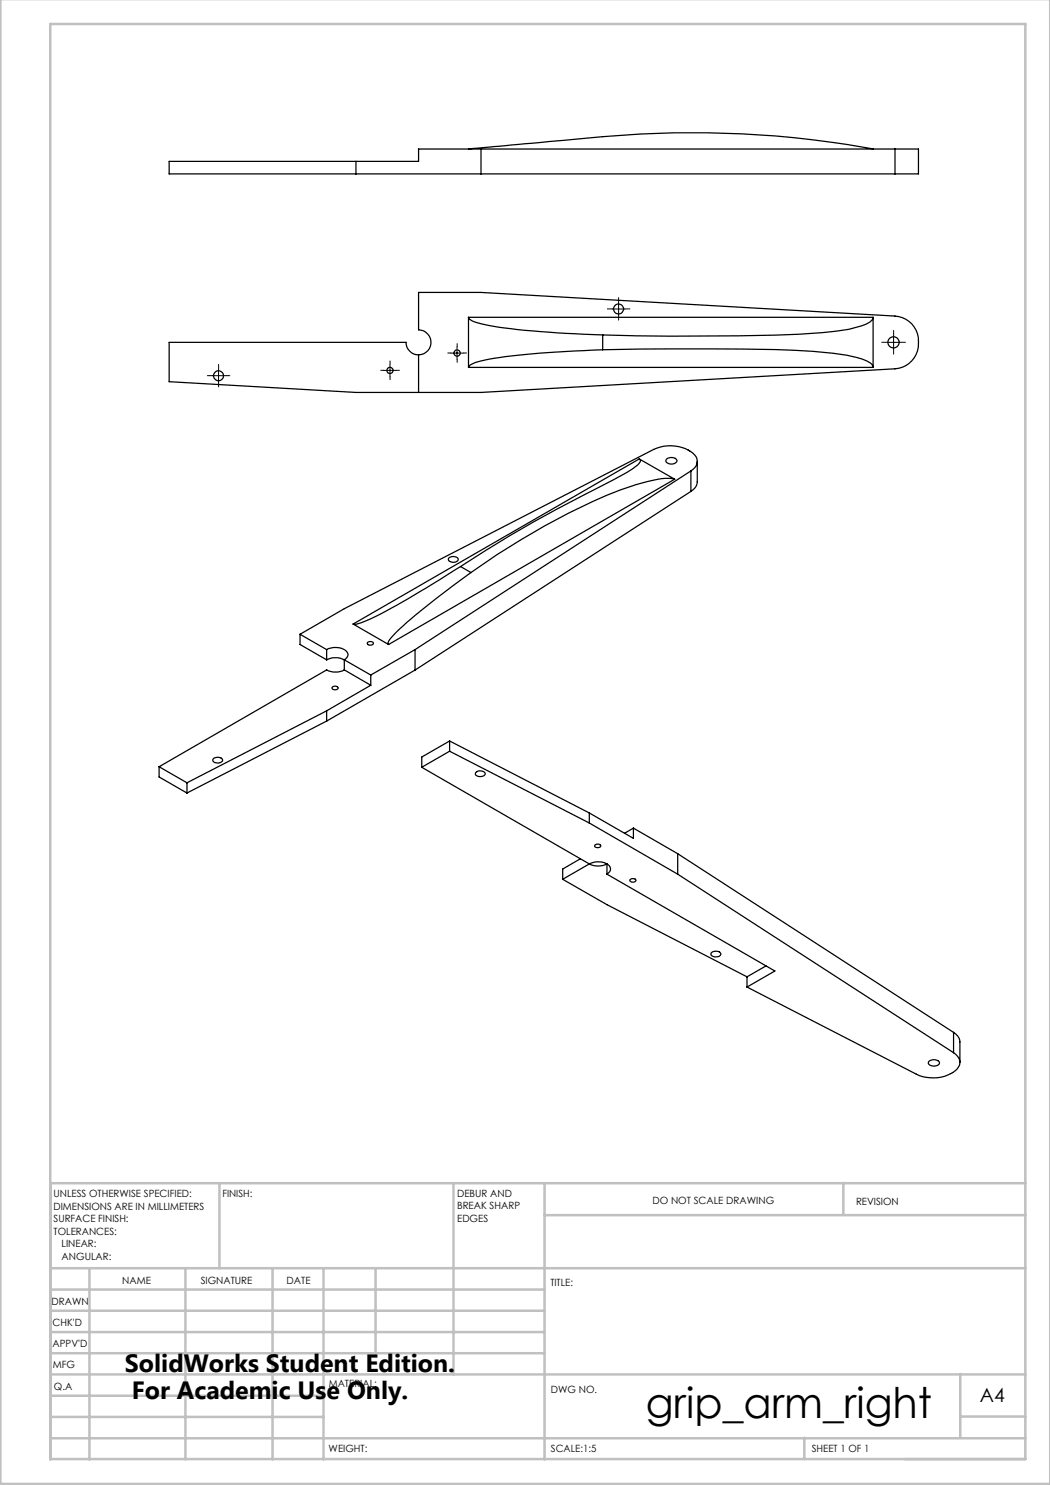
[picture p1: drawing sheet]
<svg xmlns="http://www.w3.org/2000/svg" width="210mm" height="297mm" viewBox="0 0 210 297" stroke-linecap="round" stroke-linejoin="round" font-family="sans-serif">
<g fill="none" stroke="#000" stroke-width=".2" stroke-dasharray="15.2 1.3 1.3 1.3">
<path d="M42.5 75.1h-1M43.7 73.9v-1M43.7 76.4v1M45 75.1h1M76.8 74.1h-.7M78 72.8v-.6M78 75.3v.6M79.3 74.1h.6M90.2 70.6h-.6M91.4 69.3v-.6M91.4 71.8v.7M92.7 70.6h.6"/>
<path d="M122.5 61.8h-1M123.7 60.5v-1M123.7 63v1M125 61.8h1M177.5 68.5h-1.2M178.7 67.2v-1.1M178.7 69.7v1.1M180 68.5h1.1"/>
</g>
<path d="M42.4 75.1h2.5M43.7 73.9v2.5M76.7 74.1h2.5M78 72.8v2.5M90.2 70.6h2.5M91.4 69.4v2.5M122.4 61.8h2.6M123.7 60.5v2.5M177.4 68.5h2.6M178.7 67.2v2.5" fill="none" stroke="#000" stroke-width=".2"/>
<g fill="none" stroke="#c0c0c0" stroke-width=".5">
<path d="M.1 -.1v296.9h209.9v-296.9M10.1 4.8h195v287h-195zM43.9 236.6v17M90.7 236.6v38.3M108.9 236.6v55.3M168.7 236.6v6.3M205.1 236.6h-195v55.3M10.1 253.6h195M10.1 257.9h98.8M17.9 253.6v38.3M37.1 253.6v38.3M54.5 253.6v38.3"/>
<path d="M64.7 253.6v38.3M75.1 253.6v17M108.9 243h96.2M10.1 270.6h98.8M10.1 266.4h98.8M10.1 262.1h98.8M10.1 279.1h54.6M10.1 274.9h195M192.1 274.8v12.7M10.1 287.7h195M10.1 283.4h54.6M160.9 287.5v4.3"/>
<path d="M192.1 283.3h13"/>
</g>
<g fill="none" stroke="#000" stroke-width=".25">
<path d="M71.2 32.3v2.5M93.7 29.8l15.9-1.5a468.8 468.8 0 0 1 25.2-1.7 189.7 189.7 0 0 1 39.8 3.2M96.2 29.8v5M179 29.8h4.7v5h-4.7M179 29.8h-95.3v2.5h-49.9v2.5h145.2M179 29.8v5M33.8 68.5h47.4a2.49 2.49 0 0 0 2.5 2.5 2.49 2.49 0 0 0 2.5-2.5 2.49 2.49 0 0 0-2.5-2.5v-7.5h12.5l82.8 4.7a5.2 5.2 0 0 1 4.7 6.3 5.1 5.1 0 0 1-4.7 4.3l-82.8 4.7h-25l-37.4-2.2zM83.7 71v7.5M93.7 63.5a2.44 2.44 0 0 0 1.9 1.1 103.8 103.8 0 0 0 19.3 2.1l5.6 .3M93.7 63.5h80.9M93.7 73.5h80.9M93.7 63.5v10"/>
<path d="M120.5 70l21.1-.2a232.8 232.8 0 0 1 25.1 .9 18.8 18.8 0 0 1 7.4 1.9l.3 .3 .2 .6M120.5 70a163.6 163.6 0 0 0-23.5 2l-2.5 .7a1.05 1.05 0 0 0-.8 .8M120.5 67v3M174.6 63.5a1.81 1.81 0 0 1-1.4 1.3 27.1 27.1 0 0 1-8.7 1.7 495.9 495.9 0 0 1-44 .5M174.6 63.5v10M127.8 91.8l.3 .2a2.56 2.56 0 0 1-1.6 1.8l-6.7 3.7a257.5 257.5 0 0 0-27.7 15.8M127.8 91.8l7.1 4M127.8 91.8l-57.2 33M133.3 91.9a1.44 1.44 0 0 1 2.1 .2 1.26 1.26 0 0 1-2.2 .1zM134.9 95.8l-.9-.1a27.6 27.6 0 0 0-9.9 2.3 136.4 136.4 0 0 0-29.9 16.5M134.9 95.8l-57.2 33.1M138.2 94.2a2.12 2.12 0 0 0 1.3-2 2.12 2.12 0 0 0-1.5-2 7.8 7.8 0 0 0-7.3-.3l-61.8 31.8-8.9 5.2"/>
<path d="M138.2 94.2l-55.2 35.7M138.2 94.2v4.1M138.2 98.3l-55.2 35.7M139.5 92.3v4a2.2 2.2 0 0 1-1.3 2M89.8 111.6a1.23 1.23 0 0 1 1.9 .3 1.16 1.16 0 0 1-2 .1zM92.1 113.3a150.1 150.1 0 0 1-19.4 11.1l-1.7 .5-.4-.1M92.1 113.3l2.1 1.2M94.2 114.5a117.8 117.8 0 0 0-16 13l-.6 .9v.3l.1 .2M60 126.9l5.3 3M60 126.9v2l5.3 3.1M65.3 129.9a3.3 3.3 0 0 1 4.2 .7 1.05 1.05 0 0 1-.6 1.4M65.3 132a3.9 3.9 0 0 1 3.6 0"/>
<path d="M65.3 129.9v2.1M66.6 137.3l.4-.1 .6 .3a.59 .59 0 0 1-.6 .5 .59 .59 0 0 1-.6-.5zM68.9 134a3.9 3.9 0 0 1-3.6 0l-33.5 19.3M68.9 134l5.3 3.1M68.9 132l5.3 3M68.9 132v2M70.6 124.8l7.1 4.1M73.5 128.5l.5-.2 .6 .2a.58 .58 0 0 1-.5 .5 .58 .58 0 0 1-.6-.5zM74.2 137.1l-8.9 5.1M74.2 135v2.1M83 129.9l-8.8 5.1M83 129.9v4.1"/>
<path d="M83 134l-17.7 10.2M31.8 153.3l5.6 3.3M31.8 153.3v2.1l5.6 3.2M37.4 156.6v2M42.8 151.7a1.12 1.12 0 0 1 1.7 .4 1.19 1.19 0 0 1-2-.1zM65.3 142.2v2M65.3 144.2l-27.9 14.4M65.3 142.2l-27.9 14.4M84.3 153.5l33.6 19.3M89.9 150.2l-5.6 3.3M89.9 150.2l28 14.4M89.9 148.2v2"/>
<path d="M89.9 148.2l28 14.4M89.9 148.2l-5.6 3.2v2.1M95.1 154.5a1.25 1.25 0 0 1 1.9 .2 1.18 1.18 0 0 1-1.9 .2zM112.5 175.9l8.9 5 28 14.5M116.1 171.8l-3.6 2v2.1M117.9 172.8a3.3 3.3 0 0 1 4.1 .6 1.05 1.05 0 0 1-.6 1.4M117.9 172.8a3.9 3.9 0 0 0 3.5 0v2M117.9 164.6l17.6 10.2M117.9 162.6v2M117.9 162.6l8.8 5.1v-2.1M117.9 172.8l-5.4 3.1M119 169a.64 .64 0 0 1 .6-.2 .64 .64 0 0 1 .5 .5l-.8 .2-.3-.2z"/>
<path d="M121.4 174.8l33.6 19.4-5.6 3.2M126 175.9l.6-.2 .5 .2a.62 .62 0 0 1-.5 .6 .62 .62 0 0 1-.7-.4zM126.7 165.6l8.8 5.1M126.7 165.6l-1.8 1M135.5 174.8l55.2 35.7M135.5 170.7v4.1M135.5 170.7l55.2 35.8M142.4 190.4a1.07 1.07 0 0 1 1.7 .5 1.19 1.19 0 0 1-1.9-.1zM149.4 197.4l33.9 17.4a7.5 7.5 0 0 0 8.1-1 2.04 2.04 0 0 0-.7-3.3M149.4 195.4v2M153.2 193.2l-3.8 2.2M185.8 212.3a1.47 1.47 0 0 1 2.1 .2 1.26 1.26 0 0 1-2.1 .4l-.1-.2z"/>
<path d="M190.7 206.5a2.43 2.43 0 0 1 1.3 1.9v4.1M190.7 206.5v4"/>
<circle cx="43.7" cy="75.2" r=".99"/>
<circle cx="78" cy="74.1" r=".63"/>
<circle cx="91.4" cy="70.6" r=".63"/>
<circle cx="123.7" cy="61.8" r="1.01"/>
<circle cx="178.7" cy="68.5" r="1.13"/>
</g>
<text font-size="8.5" x="129.1" y="283.5">grip_arm_right</text>
<g font-size="5">
<text x="25" y="274.4">SolidWorks Student Edition.</text>
<text x="26.4" y="279.9">For Academic Use Only.</text>
</g>
<text font-size="3.9" x="196" y="280.4">A4</text>
<g font-size="2">
<text x="10.7" y="239.5">UNLESS OTHERWISE SPECIFIED:</text>
<text x="44.5" y="239.5">FINISH:</text>
<text x="91.4" y="239.4">DEBUR AND</text>
<text x="10.7" y="242">DIMENSIONS ARE IN MILLIMETERS</text>
<text x="10.7" y="244.5">SURFACE FINISH:</text>
<text x="91.4" y="241.9">BREAK SHARP</text>
<text x="91.4" y="244.4">EDGES</text>
<text x="130.5" y="240.8">DO NOT SCALE DRAWING</text>
<text x="171.2" y="241">REVISION</text>
<text x="10.7" y="247">TOLERANCES:</text>
<text x="12.3" y="249.5">LINEAR:</text>
<text x="12.3" y="252">ANGULAR:</text>
<text x="24.4" y="256.9">NAME</text>
<text x="40.1" y="256.8">SIGNATURE</text>
<text x="57.3" y="256.8">DATE</text>
<text x="110.1" y="257.1">TITLE:</text>
<text x="10.3" y="260.9">DRAWN</text>
<text x="10.5" y="269.3">APPV'D</text>
<text x="10.5" y="265.2">CHK'D</text>
<text x="10.6" y="273.6">MFG</text>
<text x="10.8" y="278">Q.A</text>
<text x="65.8" y="277.4">MATERIAL:</text>
<text x="110.2" y="278.5">DWG NO.</text>
<text x="65.7" y="290.4">WEIGHT:</text>
<text x="110.2" y="290.5">SCALE:1:5</text>
<text x="162.4" y="290.4">SHEET 1 OF 1</text>
</g>
</svg>
